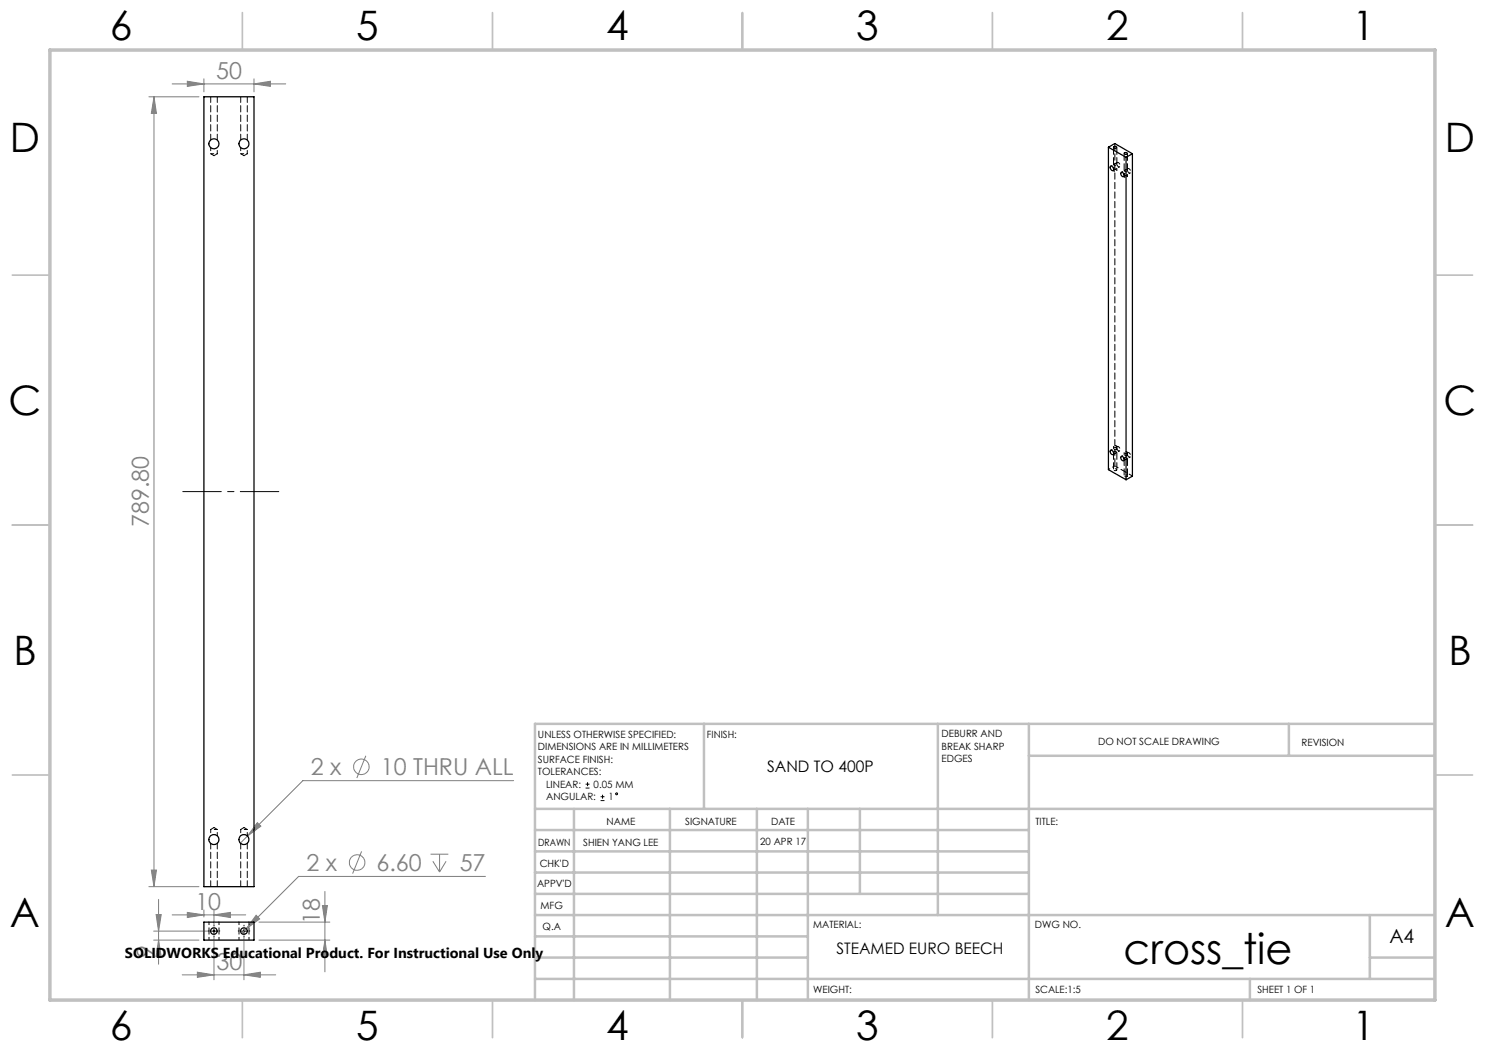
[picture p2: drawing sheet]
<svg xmlns="http://www.w3.org/2000/svg" width="297mm" height="210mm" viewBox="0 0 297 210" stroke-linecap="round" stroke-linejoin="round" font-family="sans-serif">
<g fill="none" stroke="#808080" stroke-width=".2">
<path d="M29.8 19.4h10M30.8 19.4l.5 3.3h-1zM30.8 19.4v157.9M34.4 16.8h22.7M37.5 16.3l3.3 .5-3.3 .5zM40.8 15.8v2.6M50.8 16.8l3.3-.5v1zM50.8 15.8v2.6M73.2 151.2l-1.8 4.4M102.7 156.1h-42.1l-12.5 12.5M29.8 177.3h10M30.3 174h1l-.5 3.3z"/>
<path d="M31.7 179.9v13M51.5 164.5l.7 .7-2.7 2zM65 178.3v16.1M72.3 170.3l-1.8 4.4M86.1 170.8h3.6M86.6 172.3l1.3 2.1M87.9 170.8v3.6M89.2 172.3l-1.3 2.1M97.1 175.3h-37.4l-11.4 11.4M30.7 188h9.1M30.7 186.2h11.1M31.2 182.9h1l-.5 3.3z"/>
<path d="M31.7 188l.5 3.3h-1zM34.4 183h14.7M36.4 195h18.7M37.5 182.5l3.3 .5-3.3 .5zM39.5 194.4l3.3 .6-3.3 .5zM40.8 182v1.4M42.8 183l3.3-.5v1zM42.8 182v3.2M42.8 187.2v8.8M48.8 195l3.3-.6v1.1zM48.8 187.2v8.8M51.2 183l.7 .8-2.7 2z"/>
<path d="M51.8 184.4h14.2M51.8 188h14.2M64.5 181.1h1l-.5 3.3zM65 188l.5 3.3h-1z"/>
<circle cx="72.3" cy="153.4" r="1.55"/>
<circle cx="71.4" cy="172.5" r="1.56"/>
</g>
<g fill="none" stroke="#000" stroke-width=".2">
<path d="M117.1 157.6h.8M117.1 156.8h.8M117.5 156.4v.8M120.1 159.3h.8M120.5 159v.7M120.1 160.1h.8M42.3 186.2h1M42.8 185.7v1M48.3 186.2h1M48.8 185.7v1"/>
<circle cx="123.3" cy="158.8" r=".19"/>
</g>
<path d="M36.6 98.3h19.2" fill="none" stroke="#000" stroke-width=".2" stroke-dasharray="15.2 1.3 1.3 1.3" stroke-dashoffset="7.5"/>
<path d="M41.8 186.2h-.2M42.8 185.2v-.2M42.8 187.2v.2M43.8 186.2h.2M47.8 186.2h-.2M48.8 185.2v-.2M48.8 187.2v.2M49.8 186.2h.2" fill="none" stroke="#000" stroke-width=".2" stroke-dasharray="15.2 1.3 1.3 1.3"/>
<g fill="none" stroke="#c0c0c0" stroke-width=".35">
<path d="M48.5 2.5v7.5M98.5 2.5v7.5M148.5 2.5v7.5M198.5 2.5v7.5M248.5 2.5v7.5M2.5 55h7.5M287 55h7.5M2.5 105h7.5M287 105h7.5M2.5 155h7.5M287 155h7.5M48.5 200v7.5"/>
<path d="M98.5 200v7.5M148.5 200v7.5M198.5 200v7.5M248.5 200v7.5"/>
</g>
<g fill="none" stroke="#c0c0c0" stroke-width=".5">
<path d="M140.8 144.8v17M187.6 144.8v38.2M205.8 144.8v55.2M205.8 151.2h81.2M257.8 144.8v6.4M287 144.8h-180v55.2M107 161.8h180M107 178.8h98.8M107 174.5h98.8M107 170.3h98.8M107 166h98.8M114.8 161.8v38.2"/>
<path d="M134 161.8v38.2M151.4 161.8v38.2M161.6 161.8v38.2M172 161.8v17M107 195.8h180M107 191.5h54.6M107 187.3h54.6M107 183h180M250 195.8v4.2M274 191.5h13M274 183v12.8"/>
</g>
<path d="M10 10h277v190h-277z" fill="none" stroke="#c0c0c0" stroke-width=".7"/>
<g fill="#808080">
<path d="M37.5 16.3l3.3 .5-3.3 .5zM50.8 16.8l3.3-.5v1zM51.5 164.5l-2 2.7 2.7-2zM51.2 183l-2 2.8 2.7-2zM37.5 182.5l3.3 .5-3.3 .5zM42.8 183l3.3-.5v1z"/>
<path d="M39.5 194.4l3.3 .6-3.3 .5zM48.8 195l3.3-.6v1.1z"/>
<path d="M30.8 19.4l.5 3.3h-1zM30.3 174h1l-.5 3.3zM64.5 181.1h1l-.5 3.3zM65 188l.5 3.3h-1zM31.2 182.9h1l-.5 3.3zM31.7 188l.5 3.3h-1z"/>
</g>
<g fill="none" stroke="#000" stroke-width=".25">
<path d="M40.8 19.4h10v157.9h-10zM221.7 29.4v64.5l3.5 2M221.7 29.4l3.5 2.1M221.7 29.4l1.3-.7 3.5 2.1M222.1 33.3a.48 .48 0 0 1 .6 .2 .48 .48 0 0 1-.2 .6h-.1a.66 .66 0 0 1-.3-.8zM222.7 33.7v.1M222.8 29.3a.3 .3 0 0 1 .3 0 .3 .3 0 0 1 .2 .3 .29 .29 0 0 1-.4 .1 .29 .29 0 0 1-.1-.4zM224.2 34.5a.46 .46 0 0 1 .6 .2 .46 .46 0 0 1-.2 .6 .66 .66 0 0 1-.4-.8zM224.8 34.9l.1 .1M224.9 30.6a.3 .3 0 0 1 .4-.1 .3 .3 0 0 1 .1 .3l-.1 .1a.28 .28 0 0 1-.3 0 .28 .28 0 0 1-.1-.3zM225.2 31.5v64.4M226.5 30.8l-1.3 .7"/>
<path d="M226.5 30.8v64.4l-1.3 .7M222.1 90.1a.48 .48 0 0 1 .5 .2 .48 .48 0 0 1-.1 .6 .68 .68 0 0 1-.4-.8zM222.7 90.5v.1M224.2 91.3a.48 .48 0 0 1 .6 .3 .48 .48 0 0 1-.2 .6 .68 .68 0 0 1-.4-.9zM224.8 91.7l.1 .1M40.8 184.4h10v3.6h-10z"/>
<circle cx="42.8" cy="28.8" r="1"/>
<circle cx="48.8" cy="28.8" r="1"/>
<circle cx="42.8" cy="167.9" r="1"/>
<circle cx="48.8" cy="167.9" r="1"/>
<circle cx="42.8" cy="186.2" r=".66"/>
<circle cx="48.8" cy="186.2" r=".67"/>
</g>
<g fill="none" stroke="#000" stroke-width=".2" stroke-dasharray="1.3 .6" stroke-dashoffset=".7">
<path d="M42.1 30.7h1.4M48.1 30.7h1.4M222.7 34.1l1.2-.7M222.7 33.8l.3 .1 .4-.2-.6-.2M223.4 32.5l-1.2 .7M224.8 35.3l1.2-.7M224.9 35l.2 .1 .4-.2-.6-.2M225.5 33.7l-1.2 .8M222.7 90.9l1.2-.7M223 93.2l-1.3 .7M223.4 89.3l-1.2 .7M224.8 92.1l1.2-.7"/>
<path d="M225.5 90.5l-1.2 .8M43.5 165.9h-1.4M49.5 165.9h-1.4M41.8 184.4v3.6M43.8 188v-3.6M47.8 184.4v3.6M49.8 188v-3.6"/>
</g>
<path d="M42.1 19.3v8.7M48.1 19.3v8.7M43.5 28v-8.7M49.5 28v-8.7M42.1 168.7v8.6M43.5 177.3v-8.6M48.1 168.7v8.6M49.5 177.3v-8.6" fill="none" stroke="#000" stroke-width=".2" stroke-dasharray="1.3 .6" stroke-dashoffset=".1"/>
<path d="M42.1 29.5v1.2M43.5 30.7v-1.2M48.1 29.5v1.2M49.5 30.7v-1.2M42.1 165.9v1.2M43.5 167.1v-1.2M48.1 165.9v1.2M49.5 167.1v-1.2" fill="none" stroke="#000" stroke-width=".2" stroke-dasharray="1.3 .6" stroke-dashoffset=".6"/>
<path d="M42.1 30.7l.7 .4M42.8 31.1l.7-.4M48.1 30.7l.7 .4M48.8 31.1l.7-.4M42.8 165.5l-.7 .4M43.5 165.9l-.7-.4M48.8 165.5l-.7 .4M49.5 165.9l-.7-.4" fill="none" stroke="#000" stroke-width=".2" stroke-dasharray="1.3 .6" stroke-dashoffset=".4"/>
<path d="M222.8 32.9a.28 .28 0 0 1 .4-.2 .28 .28 0 0 1 .1 .4l-.5-.1-.1-.1h.1M222.8 34h-.1a.28 .28 0 0 0 .3 .3 .28 .28 0 0 0 .3-.3h-.5M224.9 34.1a.28 .28 0 0 1 .4-.2 .28 .28 0 0 1 .1 .4h-.4l-.2-.1 .1-.1M224.9 35.2a.28 .28 0 0 0 .3 .3 .28 .28 0 0 0 .2-.3h-.5M223.3 89.9l-.5-.1a.25 .25 0 0 1 .3-.2 .25 .25 0 0 1 .2 .3M223.3 89.4a.29 .29 0 0 1-.4 .1 .29 .29 0 0 1-.1-.3 .28 .28 0 0 1 .3-.1 .28 .28 0 0 1 .2 .3M223.3 94.1a.29 .29 0 0 1-.4 0 .29 .29 0 0 1-.1-.3 .28 .28 0 0 1 .3-.1 .28 .28 0 0 1 .2 .4M225.4 91.2l-.5-.1a.25 .25 0 0 1 .3-.3 .25 .25 0 0 1 .2 .4M225.4 90.6a.29 .29 0 0 1-.3 .1 .29 .29 0 0 1-.2-.3 .28 .28 0 0 1 .4-.1 .28 .28 0 0 1 .1 .3M225.4 95.3a.29 .29 0 0 1-.3 .1 .29 .29 0 0 1-.2-.3 .28 .28 0 0 1 .4-.2 .28 .28 0 0 1 .1 .4" fill="none" stroke="#000" stroke-width=".2" stroke-dasharray="1.3 .6" stroke-dashoffset=".8"/>
<path d="M222.7 33.7v.4M222.8 33.5l-.1 .2M223.4 34.1v-.4M224.8 34.9v.4M224.9 34.7l-.1 .2M225.5 35.3v-.4M222.7 89.3v.4M222.7 90.6l.2 .1 .4-.2M223.4 89.7v-.4M224.8 90.5v.5M224.9 91.8l.1 .1 .4-.1M225.5 91v-.5" fill="none" stroke="#000" stroke-width=".2" stroke-dasharray="1.3 .6"/>
<path d="M223.3 32.7a.28 .28 0 0 1 .3-.2 .28 .28 0 0 1 .3 .2 .34 .34 0 0 1 .2 .4 .34 .34 0 0 1-.4 .2l-.4-.6M225.4 33.9a.28 .28 0 0 1 .3-.2 .28 .28 0 0 1 .3 .2 .34 .34 0 0 1 .2 .4 .34 .34 0 0 1-.4 .3l-.4-.7M223.3 89.5a.28 .28 0 0 1 .3-.2 .28 .28 0 0 1 .3 .2 .34 .34 0 0 1 .2 .4 .34 .34 0 0 1-.4 .3l-.4-.7M225.4 90.8a.28 .28 0 0 1 .3-.3 .28 .28 0 0 1 .3 .2 .34 .34 0 0 1 .2 .4 .34 .34 0 0 1-.4 .3l-.4-.6" fill="none" stroke="#000" stroke-width=".2" stroke-dasharray="1.3 .6" stroke-dashoffset=".3"/>
<path d="M222.7 29.5v3.4M223 28.7v64.5M223.4 32.9v-3.4M224.8 30.7v3.5M225.5 34.2v-3.5M222.7 90.5v3.4M223.4 93.9v-3.4M224.8 91.7v3.5M225.5 95.2v-3.5" fill="none" stroke="#000" stroke-width=".2" stroke-dasharray="1.3 .6" stroke-dashoffset="-.2"/>
<path d="M223.3 90.5v-.1a.3 .3 0 0 0-.3-.2 .3 .3 0 0 0-.3 .3M225.4 91.8v-.2a.3 .3 0 0 0-.3-.1 .3 .3 0 0 0-.3 .2M226.5 95.2l-3.5-2" fill="none" stroke="#000" stroke-width=".2" stroke-dasharray="1.3 .6" stroke-dashoffset=".5"/>
<text font-size="8.5" x="224.7" y="192.7">cross_tie</text>
<g font-size="8.1">
<text x="22" y="8">6</text>
<text x="71.2" y="8">5</text>
<text x="121.2" y="8">4</text>
<text x="171.3" y="8">3</text>
<text x="221.3" y="8">2</text>
<text x="270.5" y="8">1</text>
<text x="2" y="30.5">D</text>
<text x="289" y="30.5">D</text>
<text x="1.7" y="83">C</text>
<text x="288.7" y="83">C</text>
<text x="2.7" y="133">B</text>
<text x="289.7" y="133">B</text>
<text x="2" y="185.5">A</text>
<text x="289" y="185.5">A</text>
<text x="22" y="208">6</text>
<text x="71.2" y="208">5</text>
<text x="121.2" y="208">4</text>
<text x="171.3" y="208">3</text>
<text x="221.3" y="208">2</text>
<text x="270.5" y="208">1</text>
</g>
<g font-size="4.7" fill="#808080">
<text x="43.2" y="15.7">50</text>
<text x="29.8" y="105.4" transform="rotate(-90 29.8 105.4)">789.80</text>
<text x="62.2" y="155.1">2 x</text>
<text x="76.1" y="155.1">10 THRU ALL</text>
<text x="61.3" y="174.2">2 x</text>
<text x="75.3" y="174.2">6.60</text>
<text x="91.9" y="174.2">57</text>
<text x="39.1" y="182">10</text>
<text x="64" y="184.7" transform="rotate(-90 64 184.7)">18</text>
<text x="30.7" y="191.5" transform="rotate(-90 30.7 191.5)">9</text>
<text x="43.3" y="193.9">30</text>
</g>
<text font-size="3.9" x="277.9" y="188.5">A4</text>
<g font-size="3.2">
<text x="153.4" y="154.4">SAND TO 400P</text>
<text x="167.3" y="190.9">STEAMED EURO BEECH</text>
</g>
<text font-size="2.9" x="25" y="191.6">SOLIDWORKS Educational Product. For Instructional Use Only</text>
<g font-size="2">
<text x="107.6" y="147.6">UNLESS OTHERWISE SPECIFIED:</text>
<text x="141.4" y="147.6">FINISH:</text>
<text x="188.3" y="147.5">DEBURR AND</text>
<text x="188.3" y="150">BREAK SHARP</text>
<text x="219.6" y="149">DO NOT SCALE DRAWING</text>
<text x="260.3" y="149.2">REVISION</text>
<text x="107.6" y="150.1">DIMENSIONS ARE IN MILLIMETERS</text>
<text x="107.6" y="152.6">SURFACE FINISH:</text>
<text x="107.6" y="155.1">TOLERANCES:</text>
<text x="188.3" y="152.5">EDGES</text>
<text x="109.2" y="157.6">LINEAR:</text>
<text x="109.2" y="160.1">ANGULAR:</text>
<text x="118.7" y="157.6">0.05 MM</text>
<text x="121.7" y="160.1">1</text>
<text x="121.3" y="165">NAME</text>
<text x="137" y="164.9">SIGNATURE</text>
<text x="154.2" y="164.9">DATE</text>
<text x="207.1" y="164.9">TITLE:</text>
<text x="107.6" y="169.1">DRAWN</text>
<text x="107.9" y="173.3">CHK'D</text>
<text x="116.7" y="169.1">SHIEN YANG LEE</text>
<text x="152.1" y="168.9">20 APR 17</text>
<text x="107.4" y="177.4">APPV'D</text>
<text x="108.1" y="181.8">MFG</text>
<text x="108.5" y="186">Q.A</text>
<text x="162.6" y="185.5">MATERIAL:</text>
<text x="207" y="185.5">DWG NO.</text>
<text x="162.6" y="198.5">WEIGHT:</text>
<text x="207.1" y="198.6">SCALE:1:5</text>
<text x="251.5" y="198.6">SHEET 1 OF 1</text>
</g>
</svg>
